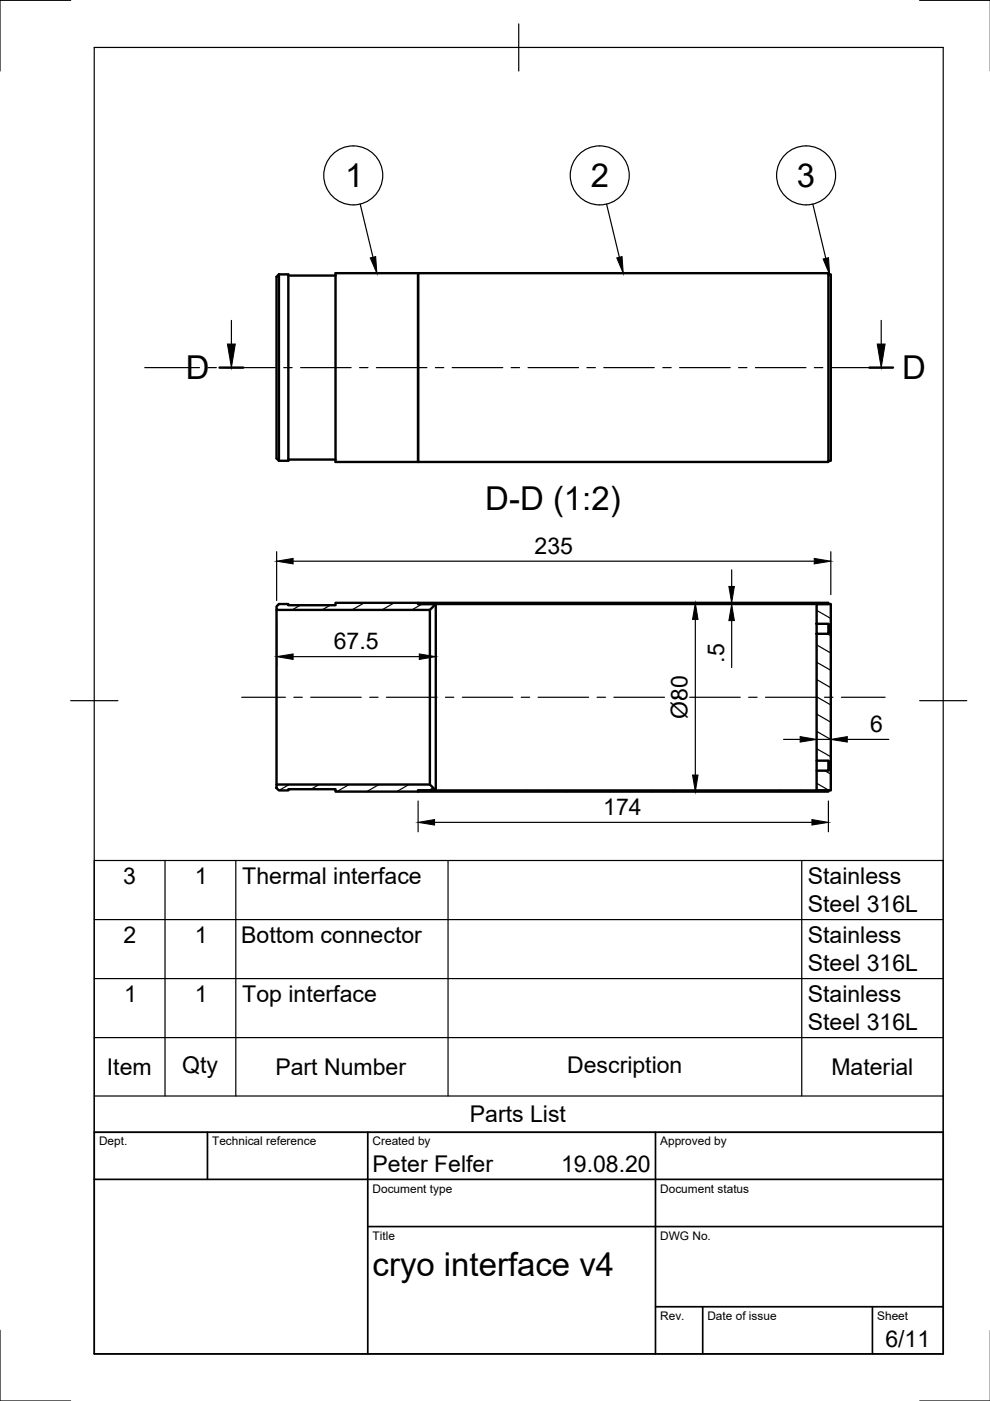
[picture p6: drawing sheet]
<svg xmlns="http://www.w3.org/2000/svg" width="210mm" height="297mm" viewBox="0 0 210 297" stroke-linecap="round" stroke-linejoin="round" font-family="sans-serif">
<!-- layer: Visible -->
<g fill="none" stroke="#000" stroke-width=".51">
<path d="M59.1 58.2l-.5 .5v38.5l.5 .5M59.1 58.2v39.5M59.1 58.2h2v39.5h-2M61.1 58.4h10M71.1 57.9h17.5v40h-17.5zM88.6 57.9h87v40h-87zM175.6 58.2h.5v39.5h-.5M61.1 97.4h10M58.6 128.6l.5-.5h2v.2h10v-.5h17.5v.3h3.8l-1.3 1.2h-32.5zM58.6 129.3v37M88.6 127.8h87v.3h-87zM91.1 129.3v37"/>
<path d="M92.4 128.1v39.5M173.1 132.3h2.5v2.1h-2.5v26.9h2.5v2.1h-2.5v4.2h3v-39.5h-3v6.3M58.6 166.3h32.5l1.3 1.3h-3.8v.2h-17.5v-.5h-10v.3h-2l-.5-.5zM88.6 167.6h87v.2h-87zM173.1 161.3v2.1"/>
</g>
<!-- layer: TitleBlock -->
<path d="M20 240.1h180v46.9h-180zM20 250h180M44 240.1v9.9M78 240.1v46.9M139 240.1v46.9M78 260.1h122M139 277.1h61M149 277.1v9.9M185 277.1v9.9" fill="none" stroke="#000" stroke-width=".36"/>
<!-- layer: Smart Centers -->
<g fill="none" stroke="#000" stroke-width=".25">
<path d="M30.7 77.9h11.6M44.1 77.9h1.8M47.6 77.9h10.8M60.2 77.9h1.7M63.7 77.9h10.7M76.2 77.9h1.8M79.8 77.9h10.7M92.3 77.9h1.8M95.9 77.9h10.7M108.4 77.9h1.8M112 77.9h10.7M124.4 77.9h1.8"/>
<path d="M128 77.9h10.7M140.5 77.9h1.8M144.1 77.9h10.7M156.6 77.9h1.8M160.2 77.9h10.7M172.7 77.9h1.8M176.2 77.9h11.6M51.2 147.8h9.3M62.3 147.8h1.8M65.9 147.8h10.7M78.4 147.8h1.8M81.9 147.8h10.8"/>
<path d="M94.4 147.8h1.8M98 147.8h10.7M110.5 147.8h1.8M114.1 147.8h10.7M126.6 147.8h1.8M130.2 147.8h10.7M142.7 147.8h1.7M146.2 147.8h10.8M158.7 147.8h1.8M162.3 147.8h10.7M174.8 147.8h1.8M178.4 147.8h9.3"/>
</g>
<!-- layer: Parts Lists -->
<path d="M20 182.4h180v57.7h-180zM20 195h180M35 182.4v50M50 182.4v50M95 182.4v50M170 182.4v50M20 220h180M20 207.5h180M20 232.4h180" fill="none" stroke="#000" stroke-width=".25"/>
<!-- layer: Balloons -->
<g fill="none" stroke="#000" stroke-width=".25">
<path d="M76.4 43.3l2.7 11.2M128.6 43.3l2.7 11.2M172.3 43.3l2.8 11.5"/>
<circle cx="74.9" cy="37.2" r="6.3"/>
<circle cx="127.2" cy="37.2" r="6.3"/>
<circle cx="170.9" cy="37.2" r="6.3"/>
</g>
<path d="M78.5 54.7l1.2-.3 .2 3.5zM130.8 54.7l1.1-.3 .2 3.5zM174.5 54.9l1.2-.3 .2 3.6z" fill="#000" stroke="#000" stroke-width=".21"/>
<!-- layer: Hatching -->
<g fill="none" stroke="#000" stroke-width=".25">
<path d="M63.6 128.3l-1.7 1M70 128.3l-1.8 1M77.2 127.8l-2.6 1.5M83.5 127.8l-2.6 1.5M89.5 128.1l-2.2 1.2M92.9 127.8l-.3 .3M97.4 127.8l-.3 .3M101.9 127.8l-.3 .3M106.3 127.8l-.2 .3M110.8 127.8l-.2 .3M115.3 127.8l-.2 .3M119.8 127.8l-.2 .3"/>
<path d="M124.3 127.8l-.2 .3M128.8 127.8l-.3 .3M133.3 127.8l-.3 .3M137.8 127.8l-.3 .3M142.3 127.8l-.3 .3M146.8 127.8l-.3 .3M151.3 127.8l-.3 .3M155.7 127.8l-.2 .3M160.2 127.8l-.2 .3M164.7 127.8l-.2 .3M169.2 127.8l-.2 .3M173.1 136.7l3 1.8"/>
<path d="M173.1 129.4l3 1.7M173.7 127.8l-.3 .3M175.4 134.4l.7 .4M173.1 158.7l3 1.8M173.1 155.1l3 1.7M173.1 151.4l3 1.7M173.1 147.7l3 1.8M173.1 144.1l3 1.7M173.1 140.4l3 1.7M61.3 166.3l-2.2 1.3M67.7 166.3l-1.8 1M74 166.3l-2.6 1.5"/>
<path d="M80.3 166.3l-2.5 1.5M86.7 166.3l-2.6 1.5M89 167.6l-.2 .2M91.8 167l-.9 .6M93.5 167.6l-.2 .2M98 167.6l-.2 .2M102.5 167.6l-.2 .2M107 167.6l-.2 .2M111.5 167.6l-.2 .2M116 167.6l-.3 .2M120.5 167.6l-.3 .2M125 167.6l-.3 .2"/>
<path d="M129.5 167.6l-.3 .2M133.9 167.6l-.2 .2M138.5 167.6l-.3 .2M142.9 167.6l-.2 .2M147.4 167.6l-.2 .2M151.9 167.6l-.2 .2M156.4 167.6l-.3 .2M160.9 167.6l-.3 .2M165.4 167.6l-.3 .2M169.9 167.6l-.3 .2M173.1 166.1l2.7 1.5M174.4 167.6l-.3 .2"/>
<path d="M174.9 163.4l1.2 .7"/>
</g>
<!-- layer: Section Lines -->
<path d="M46.5 77.9h5.1M184.3 77.9h5" fill="none" stroke="#000" stroke-width=".51"/>
<path d="M49.1 67.9v5M186.8 67.9v5" fill="none" stroke="#000" stroke-width=".25"/>
<path d="M48.2 72.9h1.7l-.8 5zM186 72.9h1.7l-.9 5z" fill="#000" stroke="#000" stroke-width=".21"/>
<!-- layer: Border -->
<path d="M15 .1h-15v15M20 10.1h180v276.9h-180zM110 5.1v10M195 .1h15M15 148.6h10M195 148.6h10M0 282.1v14.9h15M195 297h15" fill="none" stroke="#000" stroke-width=".25"/>
<!-- layer: FD_Dimensions -->
<g fill="none" stroke="#000" stroke-width=".25">
<path d="M58.7 117v10.3M62.1 119h110.5M176.1 117v9.1M58.7 131.3v9.9M62.1 139.2h26.8M92.4 130.1v11.1M147.4 131.3v33M155.1 120.8v3.5M155.1 127.8v.3M155.1 131.6v9.9M166.1 156.8h3.6M173.1 156.8h3"/>
<path d="M176.1 154.8v.2M179.6 156.8h8.8M88.6 169.8v6.5M92.1 174.4h80M175.6 169.8v6.5"/>
</g>
<path d="M58.7 119l3.4-.6v1.2zM172.6 118.4l3.5 .6-3.5 .6zM58.7 139.2l3.4-.6v1.2zM88.9 138.6l3.5 .6-3.5 .6zM147.4 127.8l.6 3.5h-1.2zM154.5 124.3h1.2l-.6 3.5zM155.1 128.1l.6 3.5h-1.2zM169.7 156.2l3.4 .6-3.4 .5zM176.1 156.8l3.5-.6v1.1zM88.6 174.4l3.5-.6v1.1zM146.8 164.3h1.2l-.6 3.5zM172.1 173.8l3.5 .6-3.5 .5z" fill="#000" stroke="#000" stroke-width=".21"/>
<g font-size="7">
<text x="73.2" y="39.7">1</text>
<text x="125.3" y="39.7">2</text>
<text x="169" y="39.7">3</text>
<text x="39.4" y="80.4">D</text>
<text x="191.3" y="80.4">D</text>
<text x="102.9" y="108.1">D-D (1:2)</text>
<text x="79" y="270.6">cryo interface v4</text>
</g>
<g font-size="4.9">
<text x="113.3" y="117.4">235</text>
<text x="70.8" y="137.7">67.5</text>
<text x="153.6" y="140.5" transform="rotate(-90 153.6 140.5)">.5</text>
<text x="145.8" y="152.4" transform="rotate(-90 145.8 152.4)">Ø80</text>
<text x="184.5" y="155.2">6</text>
<text x="127.9" y="172.9">174</text>
<text x="26.1" y="187.5">3</text>
<text x="41.3" y="187.5">1</text>
<text x="51.4" y="187.5">Thermal interface</text>
<text x="171.3" y="187.5">Stainless</text>
<text x="171.3" y="193.4">Steel 316L</text>
<text x="26.2" y="200">2</text>
<text x="41.3" y="200">1</text>
<text x="51.1" y="200">Bottom connector</text>
<text x="171.3" y="200">Stainless</text>
<text x="171.3" y="205.9">Steel 316L</text>
<text x="26.3" y="212.5">1</text>
<text x="41.3" y="212.5">1</text>
<text x="51.4" y="212.5">Top interface</text>
<text x="171.3" y="212.5">Stainless</text>
<text x="171.3" y="218.4">Steel 316L</text>
<text x="22.7" y="227.9">Item</text>
<text x="38.6" y="227.5">Qty</text>
<text x="58.4" y="227.9">Part Number</text>
<text x="120.2" y="227.5">Description</text>
<text x="176.3" y="227.9">Material</text>
<text x="99.6" y="237.9">Parts List</text>
<text x="79" y="248.5">Peter Felfer</text>
<text x="119" y="248.5">19.08.20</text>
<text x="187.7" y="285.7">6/11</text>
</g>
<g font-size="2.5">
<text x="21" y="242.9">Dept.</text>
<text x="45" y="242.9">Technical reference</text>
<text x="79" y="242.9">Created by</text>
<text x="140" y="242.9">Approved by</text>
<text x="79" y="252.8">Document type</text>
<text x="140" y="252.8">Document status</text>
<text x="79" y="262.9">Title</text>
<text x="140" y="262.9">DWG No.</text>
<text x="140" y="279.9">Rev.</text>
<text x="150" y="279.9">Date of issue</text>
<text x="186" y="279.9">Sheet</text>
</g>
</svg>
